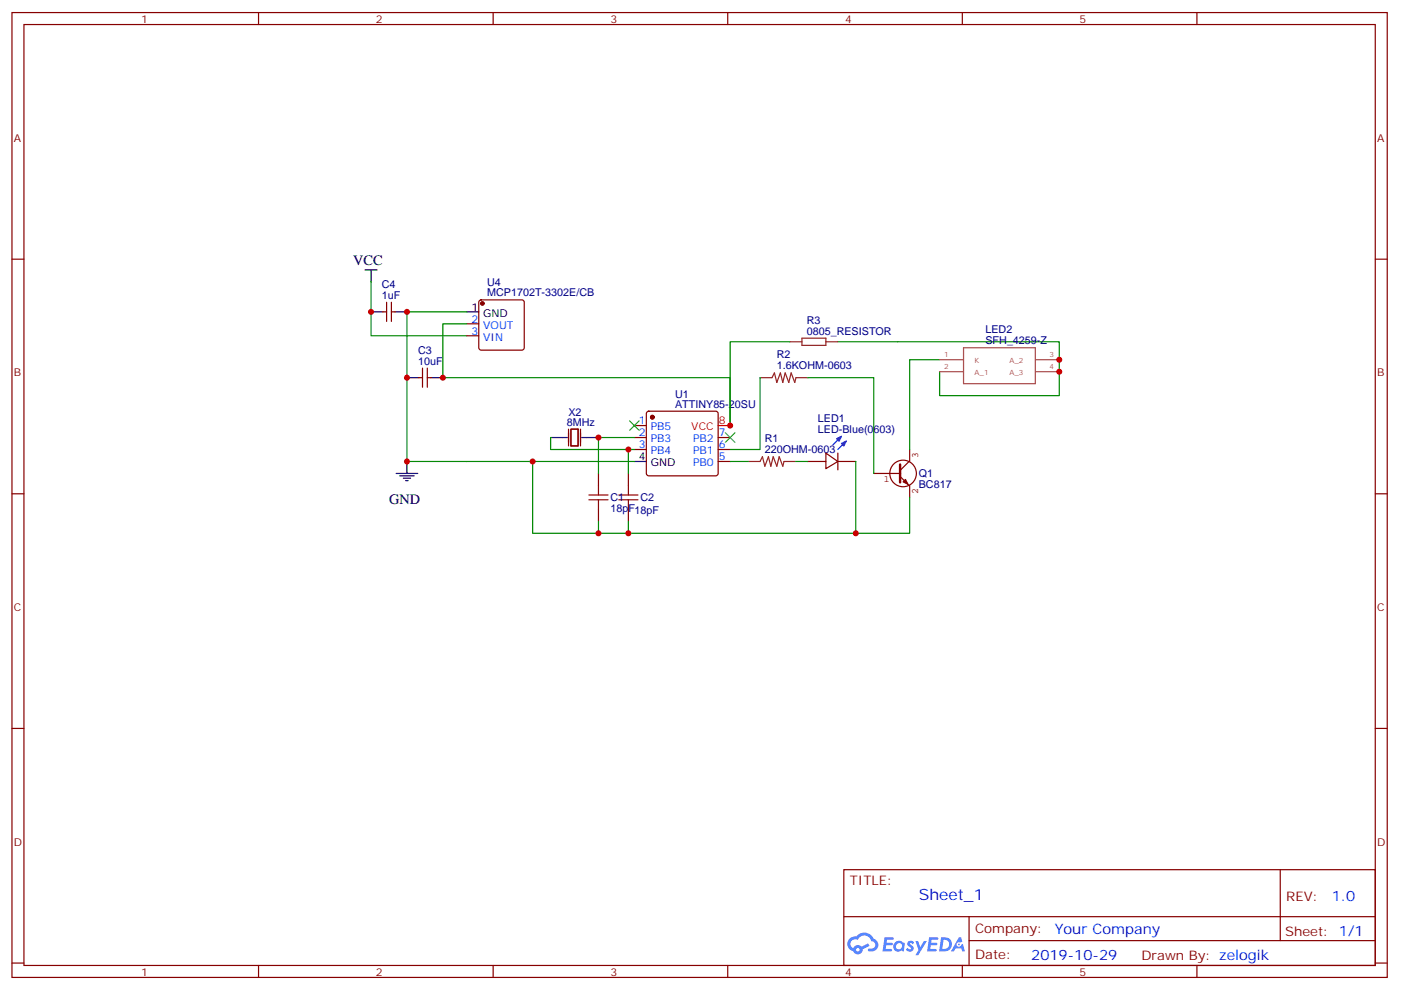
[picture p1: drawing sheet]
<svg xmlns="http://www.w3.org/2000/svg" width="413mm" height="292mm" viewBox="0 0 413 292" stroke-linecap="round" stroke-linejoin="round" font-family="sans-serif">
<g fill="none" stroke="#870000" stroke-width=".35">
<path d="M3.5 3.7h405.4v284.3h-405.4zM7.1 7.2h398.2v277.3h-398.2zM76.2 3.7v3.5M145.3 3.7v3.5M214.5 3.7v3.5M283.6 3.7v3.5M352.8 3.7v3.5M3.5 76.4h3.6M405.3 76.4h3.6M3.5 145.5h3.6M405.3 145.5h3.6M3.5 214.7h3.6"/>
<path d="M405.3 214.7h3.6M248.7 256.3h156.6v28.2h-156.6zM377.3 256.3v20.9M248.7 270.1h156.5M285.6 277.2h119.6M285.6 270.1v14.2M3.5 283.8h3.6M76.2 284.5v3.5M145.3 284.5v3.5M214.5 284.5v3.5M283.6 284.5v3.5M352.8 284.5v3.5"/>
<path d="M405.3 283.8h3.6"/>
</g>
<g fill="#5487ff">
<path d="M267.7 277.5a1.22 1.22 0 0 1 1.7 .2l-.4 .6a.47 .47 0 0 0-.3-.4 .47 .47 0 0 0-.5 .2l.1 .2a1.14 1.14 0 0 1 .8 1.8 1.14 1.14 0 0 1-1.9 0l-.2-.2 .5-.6 .7 .5a.29 .29 0 0 0 .3-.3 .29 .29 0 0 0-.2-.3 1.04 1.04 0 0 1-.6-1.7z"/>
<path d="M260.7 276.2h2.4l.3 .2-.2 .5-1.8 .1-.1 .8h1.5l.3 .4-.3 .4h-1.6l-.2 1.1h1.7l.2 .3-.2 .3-2.6 .1z"/>
<path d="M273.8 276.2h2.4l.3 .2-.1 .5-1.8 .1-.2 .8h1.6l.3 .4-.4 .4-1.6-.1-.1 1.1 1.7 .1 .2 .3-.2 .3-2.6 .1z"/>
<path d="M282.6 276.2h.7l.3 1.3-.6 .3a.69 .69 0 0 0-1 .3 .69 .69 0 0 0 .4 .9 .69 .69 0 0 0 .9-.6l.5-.2 .6 2.2h-.8l-.2-.9h-1.8l-.5 .9h-.8z"/>
<path d="M269.8 277.3h.8l.6 1.8 1.1-1.8h.9l-2.6 4.2h-.8l.9-1.5z"/>
<path d="M277.4 276.2l-.6 4.2h1.3a2.11 2.11 0 0 0 2.5-2.1 2.11 2.11 0 0 0-2.5-2.1zM278.1 277a1.39 1.39 0 0 1 1.7 1.4 1.39 1.39 0 0 1-1.8 1.2h-.3z"/>
<path d="M263.7 277.8a1.54 1.54 0 0 0-.1 2.2 1.54 1.54 0 0 0 2.2 .1l.6 .3 .3-2.3-.2-.3h-.4a1.49 1.49 0 0 0-2.4 0zM264 278.8a.94 .94 0 0 1 1.8 0 .94 .94 0 0 1-1.8 0z"/>
<path d="M250.4 276.6a2.18 2.18 0 0 0 1.1 3.7 1.44 1.44 0 0 0 1.6 .9 1.44 1.44 0 0 0 1.2-1.4l2-1.1-.5-.7-1.9 1a1.47 1.47 0 0 0-2.4 .4 1.39 1.39 0 0 1-.7-1.9 1.39 1.39 0 0 1 2-.5 2.12 2.12 0 0 1 2.2-1.3 2.12 2.12 0 0 1 1.9 1.7 1.14 1.14 0 0 1 1.1 1.4 1.14 1.14 0 0 1-1.7 .7 .43 .43 0 0 0-.5 .4 .43 .43 0 0 0 .4 .5 1.98 1.98 0 0 0 2.5-1.2 1.98 1.98 0 0 0-1.2-2.6 3.1 3.1 0 0 0-5.3-.6l-.9 .1zM252.3 279.9a.55 .55 0 0 1 1.1 0 .55 .55 0 0 1-1.1 0z"/>
<circle cx="282.6" cy="278.3" r=".26"/>
</g>
<g fill="#870000" stroke="#870000" stroke-width=".35">
<circle cx="192.3" cy="122.9" r=".53"/>
<circle cx="142.2" cy="89.4" r=".53"/>
</g>
<g fill="none" stroke="#870000" stroke-width=".35">
<path d="M112.9 91.9h1M113.9 89.1v5.6M115.4 89.1v5.6M115.4 91.9h1M137.6 95.4h3.5M137.6 99h3.5M141.3 88.6l.5-.2h12l.5 .2 .2 .5v13.4l-.2 .5-.5 .2h-12l-.5-.2-.2-.5v-13.4zM123.5 111.3h1M124.5 108.5v5.6M125.9 108.5v5.6M125.9 111.3h1.1M167.6 126.5v4.9"/>
<path d="M168.3 126.5h2.1v4.9h-2.1zM171.1 126.5v4.9M176.4 139.5v3.6M185.2 139.5v3.6M187 125.4h3.5M187 128.9h3.5M187 132.5h3.5M190.7 121.4l.5-.2h19.8l.5 .2 .2 .5v17.6l-.3 .5-.4 .2h-19.8l-.5-.2-.2-.5v-17.6zM211.7 128.9h3.5M211.7 132.5h3.5M211.7 136h3.5M238.1 136h5.3"/>
<path d="M243.4 133.5l3.5 2.5-3.5 2.1zM246.9 136h5.3M246.9 133.5v5M176.4 150.1v3.5M185.2 150.1v3.5"/>
</g>
<g fill="none" stroke="#000" stroke-width=".35">
<path d="M107.6 79.6h3.5M109.4 79.6v3.5M109.4 91.9h3.5M116.4 91.9h3.5M137.6 91.9h3.5M119.9 111.3h3.6M127 111.3h3.5M116.8 139.5h6.3M119.9 136v3.5M162.3 128.9h4.9M171.4 128.9h5M187 136h3.5"/>
<path d="M117.8 140.2h4.3M118.9 140.9h2.1M119.6 141.6h.7"/>
</g>
<path d="M211.7 125.4h3.5" fill="none" stroke="#f00" stroke-width=".35"/>
<path d="M266.2 142l.7-.7 .7 1.4z" fill="#850000" stroke="#850000" stroke-width=".35"/>
<path d="M257.5 139.5h8M267.9 136l-2.6 2.6M268.1 132.5v3.5M270.1 139.5a3.9 3.9 0 0 0-5.6-3.5 3.9 3.9 0 0 0-.8 6.6 3.9 3.9 0 0 0 6.3-2.1l.1-.8M265.3 140.4l2.6 2.7M268.1 143.1v3.5" fill="none" stroke="#850000" stroke-width=".35"/>
<path d="M265.3 136.9v5.3" fill="none" stroke="#850000" stroke-width=".71"/>
<g fill="none" stroke="#008700" stroke-width=".35">
<path d="M109.4 83.1v15.9h28.2M137.6 91.9h-17.7v44.1h37.1v21.2h111.1v-10.6M137.6 95.4h-7.1v15.9h84.7v14.1v-24.7h17.6M224 111.3v21.2h-8.8M238.1 111.3h19.4v28.2M246.9 100.7h65.3v15.9h-35.3v-7.1M276.9 106h-8.8v26.5M157 136h30M162.3 128.9v3.6h22.9M187 132.5h-1.8v7M187 128.9h-10.6v10.6M215.2 136h5.3"/>
<path d="M234.6 136h3.5M252.2 136v21.2M176.4 153.6v3.6M185.2 153.6v3.6"/>
</g>
<path d="M185.6 124l2.8 2.8M188.4 124l-2.8 2.8M213.8 127.5l2.8 2.9M216.6 127.5l-2.8 2.9" fill="none" stroke="#3c3" stroke-width=".35"/>
<path d="M236.4 99.7h7v2.1h-7zM224 111.3h3.5l.7-1.4 .8 2.8 1-2.8 .7 2.8 .7-2.8 1.1 2.8 .7-2.8 1 2.8 .4-1.4h3.5M232.8 100.7h3.6M243.4 100.7h3.5M220.5 136h3.5l.7-1.4 .7 2.8 1.1-2.8 .7 2.8 .7-2.8 1.1 2.8 .7-2.8 1 2.8 .4-1.4h3.5" fill="none" stroke="#8c2424" stroke-width=".35"/>
<path d="M246.6 129.3l1.4-.7-.7 1.4zM248 130.7l1.4-.7-.7 1.4zM248 128.6l-2.5 2.5M249.4 130l-2.5 2.5" fill="none" stroke="#00f" stroke-width=".35"/>
<path d="M173.6 147.3h5.6M173.6 145.9h5.6M176.4 143.1v2.8M176.4 147.3v2.8M182.4 147.3h5.6M182.4 145.9h5.6M185.2 143.1v2.8M185.2 147.3v2.8" fill="none" stroke="#a10000" stroke-width=".35"/>
<path d="M276.9 106h7M276.9 109.5h7M284 102.5h21.2v10.6h-21.2zM305.3 106h6.9M305.3 109.5h6.9" fill="none" stroke="#a64a4a" stroke-width=".35"/>
<g fill="#c00">
<circle cx="119.9" cy="91.9" r=".88"/>
<circle cx="130.5" cy="111.3" r=".88"/>
<circle cx="119.9" cy="111.3" r=".88"/>
<circle cx="119.9" cy="136" r=".88"/>
<circle cx="215.2" cy="125.4" r=".88"/>
<circle cx="176.4" cy="157.2" r=".88"/>
<circle cx="157" cy="136" r=".88"/>
<circle cx="252.2" cy="157.2" r=".88"/>
<circle cx="185.2" cy="157.2" r=".88"/>
<circle cx="176.4" cy="128.9" r=".88"/>
<circle cx="185.2" cy="132.5" r=".88"/>
<circle cx="312.2" cy="106" r=".88"/>
<circle cx="312.2" cy="109.5" r=".88"/>
<circle cx="109.4" cy="91.9" r=".88"/>
</g>
<text font-size="4.6" fill="#00f" x="270.8" y="265.3">Sheet_1</text>
<g font-size="4.2">
<text x="104.1" y="78.1">VCC</text>
<text x="114.7" y="148.6">GND</text>
</g>
<g font-size="4.2" fill="#00f">
<text x="392.5" y="265.6">1.0</text>
<text x="310.9" y="275.1">Your Company</text>
<text x="304" y="282.9">2019-10-29</text>
</g>
<g font-size="3.9" fill="#800">
<text x="250.5" y="260.9">TITLE:</text>
<text x="379.1" y="265.6">REV:</text>
<text x="287.4" y="275.1">Company:</text>
<text x="378.7" y="275.7">Sheet: 1/1</text>
<text x="287.4" y="282.8">Date:</text>
<text x="336.4" y="282.8">Drawn By: zelogik</text>
</g>
<g font-size="3.2" fill="#800">
<text x="41.6" y="6.7">1</text>
<text x="110.8" y="6.7">2</text>
<text x="179.9" y="6.7">3</text>
<text x="249.1" y="6.7">4</text>
<text x="318.2" y="6.7">5</text>
<text x="4.1" y="41.8">A</text>
<text x="405.9" y="41.8">A</text>
<text x="4.1" y="110.9">B</text>
<text x="405.9" y="110.9">B</text>
<text x="4.1" y="180.1">C</text>
<text x="405.9" y="180.1">C</text>
<text x="4.1" y="249.2">D</text>
<text x="405.9" y="249.2">D</text>
<text x="41.6" y="287.5">1</text>
<text x="110.8" y="287.5">2</text>
<text x="179.9" y="287.5">3</text>
<text x="249.1" y="287.5">4</text>
<text x="318.2" y="287.5">5</text>
</g>
<g font-size="3.2" fill="#000080">
<text x="112.5" y="88">1uF</text>
<text x="112.5" y="84.8">C4</text>
<text x="143.6" y="87.3">MCP1702T-3302E/CB</text>
<text x="143.6" y="84.1">U4</text>
<text x="237.8" y="95.4">R3</text>
<text x="237.8" y="98.6">0805_RESISTOR</text>
<text x="290.5" y="101.4">SFH_4259-Z</text>
<text x="290.5" y="98.2">LED2</text>
<text x="123.2" y="107.4">10uF</text>
<text x="123.2" y="104.2">C3</text>
<text x="229" y="105.6">R2</text>
<text x="229" y="108.8">1.6KOHM-0603</text>
<text x="199" y="117.2">U1</text>
<text x="167.1" y="125.4">8MHz</text>
<text x="167.5" y="122.5">X2</text>
<text x="199" y="120.1">ATTINY85-20SU</text>
<text x="241.1" y="124.3">LED1</text>
<text x="225.4" y="130.3">R1</text>
<text x="241.1" y="127.5">LED-Blue(0603)</text>
<text x="225.4" y="133.5">220OHM-0603</text>
<text x="270.8" y="143.9">BC817</text>
<text x="270.8" y="140.7">Q1</text>
<text x="179.9" y="147.7">C1</text>
<text x="188.7" y="147.7">C2</text>
<text x="179.9" y="150.9">18pF18pF</text>
</g>
<g font-size="3.2">
<text x="138.9" y="91.5">1</text>
<text x="142.4" y="93.3">GND</text>
<text x="188.3" y="135.6">4</text>
<text x="191.8" y="137.4">GND</text>
</g>
<g font-size="3.2" fill="#00f">
<text x="138.9" y="95.1">2</text>
<text x="138.9" y="98.6">3</text>
<text x="142.4" y="96.8">VOUT</text>
<text x="142.4" y="100.4">VIN</text>
<text x="188.3" y="125.1">1</text>
<text x="188.3" y="128.6">2</text>
<text x="191.8" y="126.8">PB5</text>
<text x="191.8" y="130.4">PB3</text>
<text x="204.3" y="130.4">PB2</text>
<text x="211.8" y="128.6">7</text>
<text x="188.3" y="132.1">3</text>
<text x="191.8" y="133.9">PB4</text>
<text x="204.3" y="137.4">PB0</text>
<text x="204.3" y="133.9">PB1</text>
<text x="211.8" y="135.6">5</text>
<text x="211.8" y="132.1">6</text>
</g>
<g font-size="3.2" fill="#f00">
<text x="211.8" y="125.1">8</text>
<text x="203.8" y="126.8">VCC</text>
</g>
<g font-size="2.8" fill="#840000">
<text x="270.6" y="135.1" transform="rotate(-90 270.6 135.1)">3</text>
<text x="260.5" y="142.2">1</text>
<text x="270.6" y="145.7" transform="rotate(-90 270.6 145.7)">2</text>
</g>
<g font-size="2.1" fill="#a54b4b">
<text x="278.3" y="105.3">1</text>
<text x="287.2" y="107.1">K</text>
<text x="297.5" y="107.1">A_2</text>
<text x="309.3" y="105.3">3</text>
<text x="278.3" y="108.8">2</text>
<text x="287.2" y="110.6">A_1</text>
<text x="297.5" y="110.6">A_3</text>
<text x="309.3" y="108.8">4</text>
</g>
</svg>
